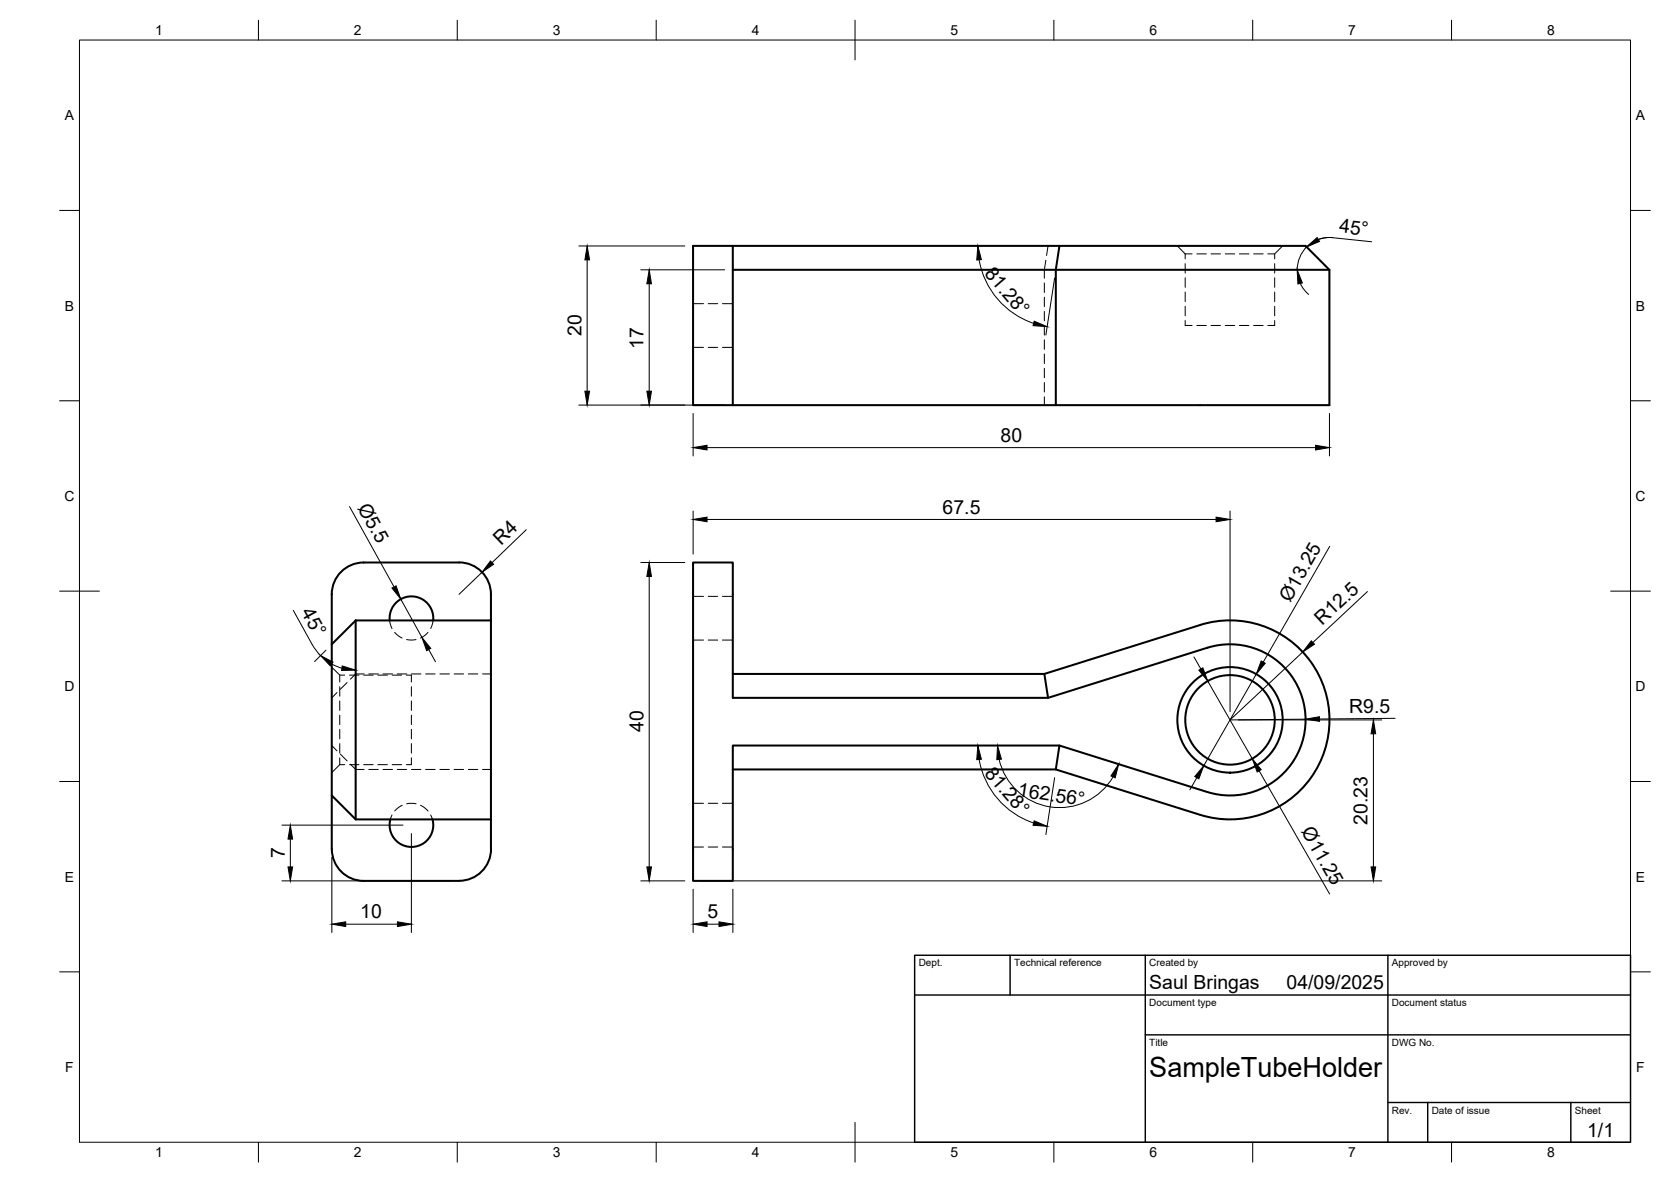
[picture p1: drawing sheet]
<svg xmlns="http://www.w3.org/2000/svg" width="420mm" height="297mm" viewBox="0 0 420 297" stroke-linecap="round" stroke-linejoin="round" font-family="sans-serif">
<!-- layer: Visible -->
<g fill="none" stroke="#000" stroke-width=".51">
<path d="M184.3 67.8h81.2v34h68.8v-34l-6-6h-154v40h91.2M184.3 61.8v40M266.4 61.8l-.9 6h68.8M89.4 155.9v50M89.4 155.9l-6 6M89.4 155.9h34M108.9 155.9a5.5 5.5 0 0 0-5.4-6 5.5 5.5 0 0 0-5.5 6M115.4 141.4h-24a8 8 0 0 0-8 7.9v12.6M115.5 141.3a8 8 0 0 1 7.9 8v6.6M123.4 155.9v50M301.8 157.1l-39.2 12.3M301.8 157a25 25 0 0 1 32.5 23.9 25 25 0 0 1-32.5 23.9l-36.3-11.4 .9-6"/>
<path d="M83.4 161.9v51.5a8 8 0 0 0 8 8h24M184.3 169.4h78.3l.9 6M303.6 162.8l-40.1 12.6h-79.2v-34h-10v80h10v-34h82.1l37.2 11.6M303.6 162.8a19 19 0 0 1 24.7 18.1 19 19 0 0 1-24.7 18.1M83.4 199.9l6 6h34M184.3 193.4h81.2M98.2 205.9a5.5 5.5 0 0 0 5.3 6.9 5.5 5.5 0 0 0 5.3-6.9M123.4 205.9l.1 7.5a8 8 0 0 1-8 7.9"/>
<circle cx="309.3" cy="180.9" r="11.3"/>
<circle cx="309.3" cy="180.9" r="13.3"/>
</g>
<!-- layer: Hidden -->
<g fill="none" stroke="#000" stroke-width=".25">
<path d="M174.3 76.3h2.6M178.1 76.3h2.4M181.7 76.3h2.6M262.6 71.1v2.4M262.6 74.7v2.4M262.6 78.3v2.3M263 65.4l-.4 2.4v2.1M263.5 61.8l-.4 2.4M296 61.8l2 2M298 63.8h1.7M298 63.8v1.3M298 66.3v2.3"/>
<path d="M298 69.8v2.4M298 73.4v2.4M298 77v2.4M300.9 63.8h2.4M304.5 63.8h2.4M308.1 63.8h2.4M311.6 63.8h2.4M315.2 63.8h2.4M318.8 63.8h1.7M320.5 66.3v2.3M320.5 69.8v2.4M320.5 73.4v2.4"/>
<path d="M320.5 77v2.4M322.5 61.8l-2 2v1.3M174.3 87.3h2.6M178.1 87.3h2.4M181.7 87.3h2.6M262.6 81.8v2.4M262.6 85.4v2.4M262.6 89v2.4M262.6 92.5v2.4M262.6 96.1v2.4M262.6 99.7v2.1M298 80.5v1.3h1.7"/>
<path d="M300.9 81.8h2.4M304.5 81.8h2.4M308.1 81.8h2.4M311.6 81.8h2.4M315.2 81.8h2.4M320.5 80.5v1.3h-1.7M98 155.9l.6 2M99.2 158.9l1.9 1.4M107.6 158.9l-1 1-.9 .4M108.9 155.9l-.6 2M174.3 149.9h2.6M178.1 149.9h2.4"/>
<path d="M181.7 149.9h2.6M83.4 167.7l2 2h1.3M84.7 174l-1.3 1.4M85.4 169.7v1.7M85.4 172.6v2.3M85.4 176.2v2.3M85.4 179.7v2.4M87.3 171.5l-1.7 1.7M87.9 169.7h2.4M91.4 169.7h2.4M91.5 169.4h-2.1l-1.3 1.3M92.7 169.4h2.4"/>
<path d="M95 169.7h2.4M96.3 169.4h2.4M98.6 169.7h2.4M99.9 169.4h2.4M102.2 169.7h1.2v1.7M102.2 160.7l1.2 .2 1.2-.2M103.4 172.6v2.3M103.4 176.2v2.3M103.4 179.7v2.4M103.5 169.4h2.3M107 169.4h2.4M110.6 169.4h2.4"/>
<path d="M114.2 169.4h2.4M117.8 169.4h2.3M121.3 169.4h2.1M174.3 160.9h2.6M178.1 160.9h2.4M181.7 160.9h2.6M83.4 187.4l1.3 1.3M85.4 183.3v2.4M85.4 186.9v2.4M85.4 190.4v1.8M85.4 192.2l-2 2M85.4 192.2h1.3"/>
<path d="M85.6 189.5l1.7 1.7M87.9 192.2h2.4M88.1 192.1l1.3 1.3h2.1M91.4 192.2h2.4M92.7 193.4h2.4M95 192.2h2.4M96.3 193.4h2.4M98.6 192.2h2.4M99.9 193.4h2.4M103.4 183.3v2.4M103.4 186.9v2.4M103.4 190.4v1.8h-1.2"/>
<path d="M103.5 193.4h2.3M107 193.4h2.4M110.6 193.4h2.4M114.2 193.4h2.4M117.8 193.4h2.3M121.3 193.4h2.1M98.6 204.8l-.5 1.1M101.1 202.4l-.7 .4-1.1 1M102.3 202l1.1-.1 1.2 .1M105.7 202.4l.8 .4 1.1 1M108.3 204.8l.4 1.1M174.3 201.9h2.6"/>
<path d="M174.3 212.9h2.6M178.1 201.9h2.4M178.1 212.9h2.4M181.7 201.9h2.6M181.7 212.9h2.6"/>
</g>
<!-- layer: BORDER -->
<g fill="none" stroke="#000" stroke-width=".25">
<path d="M20 10.1h390v276.9h-390zM65 5.1v5M115 5.1v5M165 5.1v5M215 5.1v10M265 5.1v5M315 5.1v5M365 5.1v5M15 52.9h5M410 52.9h5M15 100.7h5M410 100.7h5"/>
<path d="M15 148.6h10M405 148.6h10M15 196.4h5M410 196.4h5M15 244.2h5M410 244.2h5M65 287v5M115 287v5M165 287v5M215 282.1v9.9M265 287v5M315 287v5"/>
<path d="M365 287v5"/>
</g>
<!-- layer: TITLEBLOCK -->
<path d="M230 240.1h180v46.9h-180zM230 250h180M254 240.1v9.9M288 240.1v46.9M349 240.1v46.9M288 260.1h122M349 277.1h61M359 277.1v9.9M395 277.1v9.9" fill="none" stroke="#000" stroke-width=".36"/>
<!-- layer: FD_Dimensions -->
<g fill="none" stroke="#000" stroke-width=".25">
<path d="M335 59.7h-1.8l-1.7 .5M335.1 59.7l9.8 1.1M335.2 59.7a8.1 8.1 0 0 0-9 8.1M145.5 61.8h26.7M147.6 65.3v33M161.1 67.8h21.1M163.2 71.3v27M246.2 65.3a20.5 20.5 0 0 0 13.7 16M265.2 69.9l-2.2 14.3M326.9 71.2l.9 1.5 1.3 1.3M145.5 101.8h36.7M174.3 103.9v10.7"/>
<path d="M177.8 112.5h153M334.3 103.9v10.7M87.9 127.3l11.2 20.2M132.3 133.1l-8.6 8.3M174.3 128.4v10.9M177.8 130.5h128M309.3 128.4v50.4M334.3 137.3l-16.7 29.1M73.7 153.4l5.1 9.1 1.8 2.2M100.8 150.6l5.3 9.6M121.2 143.8l-5.8 5.6M161.1 141.4h11.1"/>
<path d="M163.2 144.9v73M343.8 148.7l-13.7 12.8M82 163.4l-2.9 2.9M83.4 166.9l2.6 1M107.8 163.2l1.7 3.1M300.2 165.1l1.7 3M303.7 171.2l11.2 19.5M315.9 169.4l-13.2 23M327.6 163.9l-18.3 17 19-.2M246.2 190.8a20.5 20.5 0 0 0 13.7 16M251.2 190.8a15.6 15.6 0 0 0 12.9 12 15.6 15.6 0 0 0 15.8-7.6M265.2 195.4l-2.2 14.3"/>
<path d="M300.9 195.4l-1.7 3.1M311.4 180.9h36M316.6 193.7l17.7 31M345.3 184.4v33.5M350.8 180.5l-19 .2M70.9 207.4h30.4M73 210.9v7M83.4 215.5v18.8M103.4 209.5v24.8M70.9 221.4h42.4M86.9 232.2h13M161.1 221.4h11.1"/>
<path d="M174.3 223.5v10.8M176.4 221.4h171M177.8 232.2h3M184.3 223.5v10.8"/>
</g>
<g fill="#000" stroke="#000" stroke-width=".25">
<path d="M147.6 61.8l.6 3.5h-1.1zM163.2 67.8l.6 3.5h-1.2zM245.9 61.8l.9 3.4-1.2 .1zM326.2 67.8l1.3 3.3-1.2 .3zM328.5 62.1l2.7-2.4 .6 1zM147.1 98.3h1.1l-.6 3.5zM162.6 98.3h1.2l-.6 3.5zM260 80.7l3.3 1.4-3.5-.3zM174.3 112.5l3.5-.6v1.2zM330.8 111.9l3.5 .6-3.5 .6zM174.3 130.5l3.5-.6v1.2zM305.8 129.9l3.5 .6-3.5 .6z"/>
<path d="M98.6 147.8l1-.6 1.2 3.4zM123.3 141l.8 .8-2.9 2zM163.2 141.4l.6 3.5h-1.2zM80.6 164.7l3.1 1.7-.7 .9zM86 167.4l3.4 1-3.5 .1zM106.1 160.2l2.2 2.7-1 .6zM301.4 168.4l1.1-.6 1.2 3.4zM317.1 166.1l1 .6-2.2 2.7zM329.7 161l.8 .9-2.9 2zM245.9 187.4l.9 3.4-1.2 .1zM250.8 187.4l1 3.4-1.2 .1zM281.3 192l-.9 3.5-1.1-.5z"/>
<path d="M302.7 192.4l-1.3 3.3-1-.6zM314.9 190.7l2.2 2.7-1 .6zM328.3 180.7l3.5-.6v1.2zM345.3 180.9l.6 3.5h-1.2zM72.4 217.9h1.2l-.6 3.5zM73 207.4l.6 3.5h-1.2zM162.6 217.9h1.2l-.6 3.5zM260 206.3l3.3 1.4-3.5-.3zM344.7 217.9h1.2l-.6 3.5zM83.4 232.2l3.5-.5v1.1zM99.9 231.7l3.5 .5-3.5 .6zM174.3 232.2l3.5-.5v1.1z"/>
<path d="M180.8 231.7l3.5 .5-3.5 .6z"/>
</g>
<text font-size="7" x="289" y="270.6">SampleTubeHolder</text>
<g font-size="4.9">
<text x="336.6" y="58.4" transform="rotate(6 336.6 58.4)">45°</text>
<text x="247.4" y="68.9" transform="rotate(49 247.4 68.9)">81.28°</text>
<text x="146.2" y="84.5" transform="rotate(-90 146.2 84.5)">20</text>
<text x="161.8" y="87.7" transform="rotate(-90 161.8 87.7)">17</text>
<text x="251.6" y="111">80</text>
<text x="89.8" y="127.6" transform="rotate(61 89.8 127.6)">Ø5.5</text>
<text x="237" y="129.1">67.5</text>
<text x="126" y="137.3" transform="rotate(-44 126 137.3)">R4</text>
<text x="75.7" y="153.8" transform="rotate(61 75.7 153.8)">45°</text>
<text x="324.4" y="151.5" transform="rotate(-60 324.4 151.5)">Ø13.25</text>
<text x="332.4" y="157.3" transform="rotate(-43 332.4 157.3)">R12.5</text>
<text x="339.2" y="179.2">R9.5</text>
<text x="161.8" y="184" transform="rotate(-90 161.8 184)">40</text>
<text x="247.4" y="194.4" transform="rotate(49 247.4 194.4)">81.28°</text>
<text x="255.8" y="200" transform="rotate(9 255.8 200)">162.56°</text>
<text x="327.1" y="208.9" transform="rotate(60 327.1 208.9)">Ø11.25</text>
<text x="343.9" y="207.2" transform="rotate(-90 343.9 207.2)">20.23</text>
<text x="71.6" y="215.7" transform="rotate(-90 71.6 215.7)">7</text>
<text x="90.6" y="230.8">10</text>
<text x="177.9" y="230.8">5</text>
<text x="289" y="248.5">Saul Bringas</text>
<text x="323.5" y="248.5">04/09/2025</text>
<text x="399.1" y="285.7">1/1</text>
</g>
<g font-size="3.5">
<text x="39" y="8.8">1</text>
<text x="89" y="8.8">2</text>
<text x="139" y="8.8">3</text>
<text x="189" y="8.8">4</text>
<text x="239" y="8.8">5</text>
<text x="289" y="8.8">6</text>
<text x="339" y="8.8">7</text>
<text x="389" y="8.8">8</text>
<text x="16.3" y="30.2">A</text>
<text x="411.3" y="30.2">A</text>
<text x="16.3" y="78">B</text>
<text x="411.3" y="78">B</text>
<text x="16.2" y="125.9">C</text>
<text x="411.2" y="125.9">C</text>
<text x="16.2" y="173.7">D</text>
<text x="411.2" y="173.7">D</text>
<text x="16.3" y="221.6">E</text>
<text x="411.3" y="221.6">E</text>
<text x="16.4" y="269.4">F</text>
<text x="411.4" y="269.4">F</text>
<text x="39" y="290.8">1</text>
<text x="89" y="290.8">2</text>
<text x="139" y="290.8">3</text>
<text x="189" y="290.8">4</text>
<text x="239" y="290.8">5</text>
<text x="289" y="290.8">6</text>
<text x="339" y="290.8">7</text>
<text x="389" y="290.8">8</text>
</g>
<g font-size="2.5">
<text x="231" y="242.9">Dept.</text>
<text x="255" y="242.9">Technical reference</text>
<text x="289" y="242.9">Created by</text>
<text x="350" y="242.9">Approved by</text>
<text x="289" y="252.8">Document type</text>
<text x="350" y="252.8">Document status</text>
<text x="289" y="262.9">Title</text>
<text x="350" y="262.9">DWG No.</text>
<text x="350" y="279.9">Rev.</text>
<text x="360" y="279.9">Date of issue</text>
<text x="396" y="279.9">Sheet</text>
</g>
</svg>
